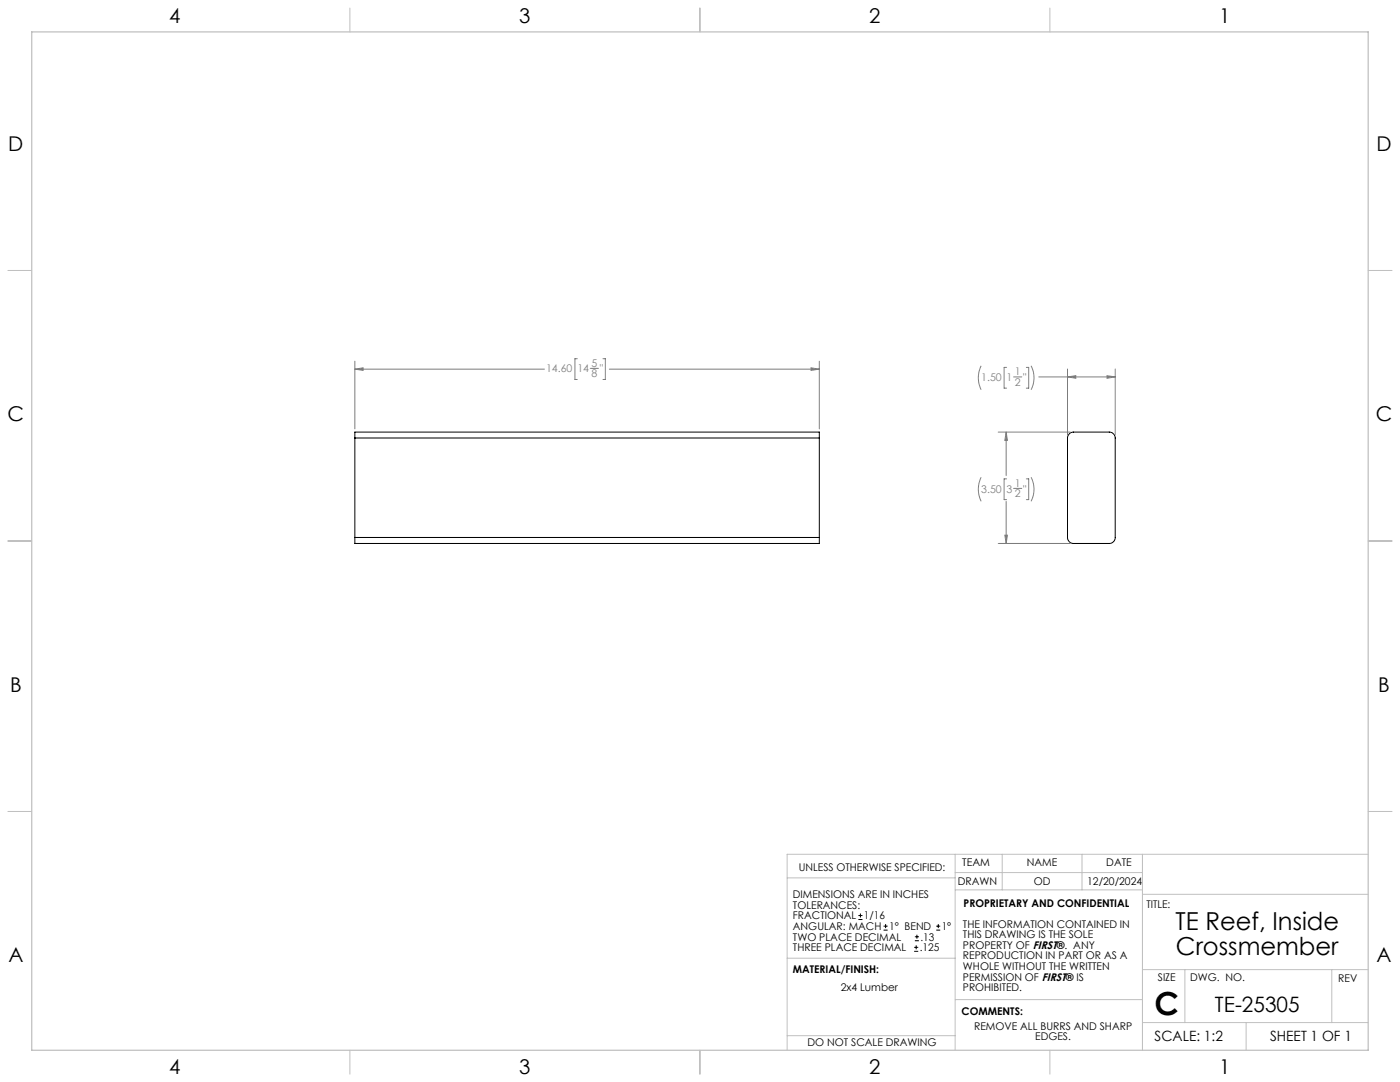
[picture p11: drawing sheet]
<svg xmlns="http://www.w3.org/2000/svg" width="559mm" height="432mm" viewBox="0 0 559 432" stroke-linecap="round" stroke-linejoin="round" font-family="sans-serif">
<g fill="none" stroke="#c0c0c0" stroke-width=".4">
<path d="M139.7 3.2v9.5M279.4 3.2v9.5M419.1 3.2v9.5M3.1 107.9h9.6M546.1 107.9h9.5M3.1 215.9h9.6M546.1 215.9h9.5M3.1 323.8h9.6M546.1 323.8h9.5M314.2 350.3h67M381.2 340.9v78.2M381.2 355.1h74.8"/>
<path d="M381.2 348.2h74.8M400 340.9v14.2M431.9 340.9v14.2M456 340.9v78.2M456 356.9h90.1M546.1 340.9h-231.9v78.2M314.2 382.4h67.2M381.2 398.9h74.8M456 387h90.1M472.9 387v21.1M531.6 387v21.1M139.7 419.1v9.6"/>
<path d="M279.4 419.1v9.6M314.2 413.3h67M419.1 419.1v9.6M456 408.1h90.1M497.4 408.1v11"/>
</g>
<path d="M12.7 12.7h533.4v406.4h-533.4z" fill="none" stroke="#c0c0c0" stroke-width=".5"/>
<path d="M141.6 174.8v-2.4h185.4v2.4M141.6 174.8h185.4M141.6 174.8v39.7M327 174.8v39.7M426.8 173.1l1.7-.7h14.3a2.41 2.41 0 0 1 2.3 2.4v39.7a2.41 2.41 0 0 1-2.3 2.4h-14.3a2.41 2.41 0 0 1-2.4-2.4v-39.7zM141.6 214.5v2.4h185.4v-2.4M141.6 214.5h185.4" fill="none" stroke="#000" stroke-width=".4"/>
<g fill="none" stroke="#808080" stroke-width=".4">
<path d="M141.6 147.3l3.3-.5v1zM141.6 144.1v27.1M141.6 147.3h75.7M230.4 143.2h-.9v8.2h.9M235.6 147h3.3M240.7 143.2h.9v8.2h-.9M243.2 147.3h83.8M323.7 146.8l3.3 .5-3.3 .5zM327 144.1v27.1M391.6 146a10.7 10.7 0 0 0 0 9.5M401.8 146.6h-1v8.3h1M404.6 150.4h3.2"/>
<path d="M409.6 146.6h1v8.3h-1M411.6 146a10.4 10.4 0 0 1 0 9.5M414.6 150.4h30.5M426.1 150.4l3.3-.5v1.1zM426.1 147.2v26.3M441.9 149.9l3.2 .5-3.2 .6zM445.1 147.2v26.3M398.4 172.4h28.8M401.6 172.4l.5 3.4h-1zM401.6 172.4v17.4M391.6 190.5a10.7 10.7 0 0 0 0 9.6M401.8 191.1h-1v8.3h1"/>
<path d="M404.6 194.9h3.2M409.6 191.1h1v8.3h-1M411.6 190.5a10.4 10.4 0 0 1 0 9.6M398.4 216.9h28.8M401.1 213.6h1l-.5 3.3zM401.6 200.1v16.8"/>
</g>
<path d="M141.6 147.3l3.3-.5v1zM323.7 146.8l3.3 .5-3.3 .5zM401.6 172.4l.5 3.4h-1zM401.1 213.6h1l-.5 3.3zM426.1 150.4l3.3-.5v1.1zM441.9 149.9l3.2 .5-3.2 .6z" fill="#808080"/>
<g fill="none" stroke="#000" stroke-width=".4">
<path d="M342.6 367h1.6M342.6 365.4h1.6M343.4 364.6v1.5M352.7 371.2h1.6M352.7 369.6h1.6M353.5 368.8v1.6M364.9 379.7h1.6M364.9 378.1h1.6M365.2 375.4h1.6M365.2 373.8h1.6M365.7 377.3v1.5M366 373v1.6"/>
<path d="M373.7 371.2h1.6M373.7 369.6h1.6M374.5 368.8v1.6"/>
</g>
<text font-size="12.7" x="460.9" y="405.2">C</text>
<g font-size="9.9">
<text x="469.3" y="371.2">TE Reef, Inside</text>
<text x="469.4" y="381.1">Crossmember</text>
</g>
<text font-size="8.5" x="484.9" y="404">TE-25305</text>
<g font-size="8.1">
<text x="67.6" y="9.3">4</text>
<text x="207.3" y="9.3">3</text>
<text x="347" y="9.3">2</text>
<text x="486.7" y="9.3">1</text>
<text x="3.3" y="60.1">D</text>
<text x="549.4" y="60.1">D</text>
<text x="3" y="168">C</text>
<text x="549.1" y="168">C</text>
<text x="4" y="276">B</text>
<text x="550.1" y="276">B</text>
<text x="3.3" y="383.9">A</text>
<text x="549.4" y="383.9">A</text>
<text x="67.6" y="428.4">4</text>
<text x="207.3" y="428.4">3</text>
<text x="347" y="428.4">2</text>
<text x="486.7" y="428.4">1</text>
</g>
<g font-size="5.6">
<text x="460.9" y="415.2">SCALE: 1:2</text>
<text x="507" y="415.2">SHEET 1 OF 1</text>
</g>
<g font-size="4.2" fill="#808080">
<text x="218" y="148.6">14.60</text>
<text x="230.5" y="148.6">14</text>
<text x="236.1" y="146.3">5</text>
<text x="239.4" y="148.6">&quot;</text>
<text x="405.1" y="149.8">1</text>
<text x="236.1" y="150.5">8</text>
<text x="391.6" y="152.1">1.50</text>
<text x="401.8" y="152.1">1</text>
<text x="405.1" y="154">2</text>
<text x="408.3" y="152.1">&quot;</text>
<text x="391.6" y="196.6">3.50</text>
<text x="401.8" y="196.6">3</text>
<text x="405.1" y="194.3">1</text>
<text x="408.3" y="196.6">&quot;</text>
<text x="405.1" y="198.5">2</text>
</g>
<g font-size="4.2">
<text x="318.8" y="347.7">UNLESS OTHERWISE SPECIFIED:</text>
<text x="384.1" y="345.5">TEAM</text>
<text x="409.9" y="345.7">NAME</text>
<text x="441.6" y="345.7">DATE</text>
<text x="382.3" y="353.3">DRAWN</text>
<text x="412.6" y="353.3">OD</text>
<text x="433.9" y="353.3">12/20/2024</text>
<text x="316.5" y="358.5">DIMENSIONS ARE IN INCHES</text>
<text x="316.5" y="362.7">TOLERANCES:</text>
<text x="384.6" y="361.9">PROPRIETARY AND CONFIDENTIAL</text>
<text x="457.6" y="362.3">TITLE:</text>
<text x="316.5" y="371.2">ANGULAR: MACH</text>
<text x="316.5" y="366.9">FRACTIONAL</text>
<text x="344.8" y="366.9">1/16</text>
<text x="354.9" y="371.2">1° BEND</text>
<text x="375.9" y="371.2">1°</text>
<text x="384.4" y="370.2">THE INFORMATION CONTAINED IN</text>
<text x="316.5" y="375.4">TWO PLACE DECIMAL</text>
<text x="367.4" y="375.4">.13</text>
<text x="384.4" y="374.4">THIS DRAWING IS THE SOLE</text>
<text x="316.5" y="379.6">THREE PLACE DECIMAL</text>
<text x="367.1" y="379.6">.125</text>
<text x="384.4" y="378.6">PROPERTY OF FIRST®. ANY</text>
<text x="384.4" y="382.9">REPRODUCTION IN PART OR AS A</text>
<text x="316.5" y="388.4">MATERIAL/FINISH:</text>
<text x="384.4" y="387.1">WHOLE WITHOUT THE WRITTEN</text>
<text x="335.5" y="395.6">2x4 Lumber</text>
<text x="384.4" y="391.3">PERMISSION OF FIRST® IS</text>
<text x="384.4" y="395.6">PROHIBITED.</text>
<text x="462.2" y="391.3">SIZE</text>
<text x="475.1" y="391.3">DWG. NO.</text>
<text x="534.1" y="391.8">REV</text>
<text x="383.8" y="405.1">COMMENTS:</text>
<text x="388.8" y="410.9">REMOVE ALL BURRS AND SHARP</text>
<text x="322.3" y="417.6">DO NOT SCALE DRAWING</text>
<text x="413.2" y="415.2">EDGES.</text>
</g>
</svg>
